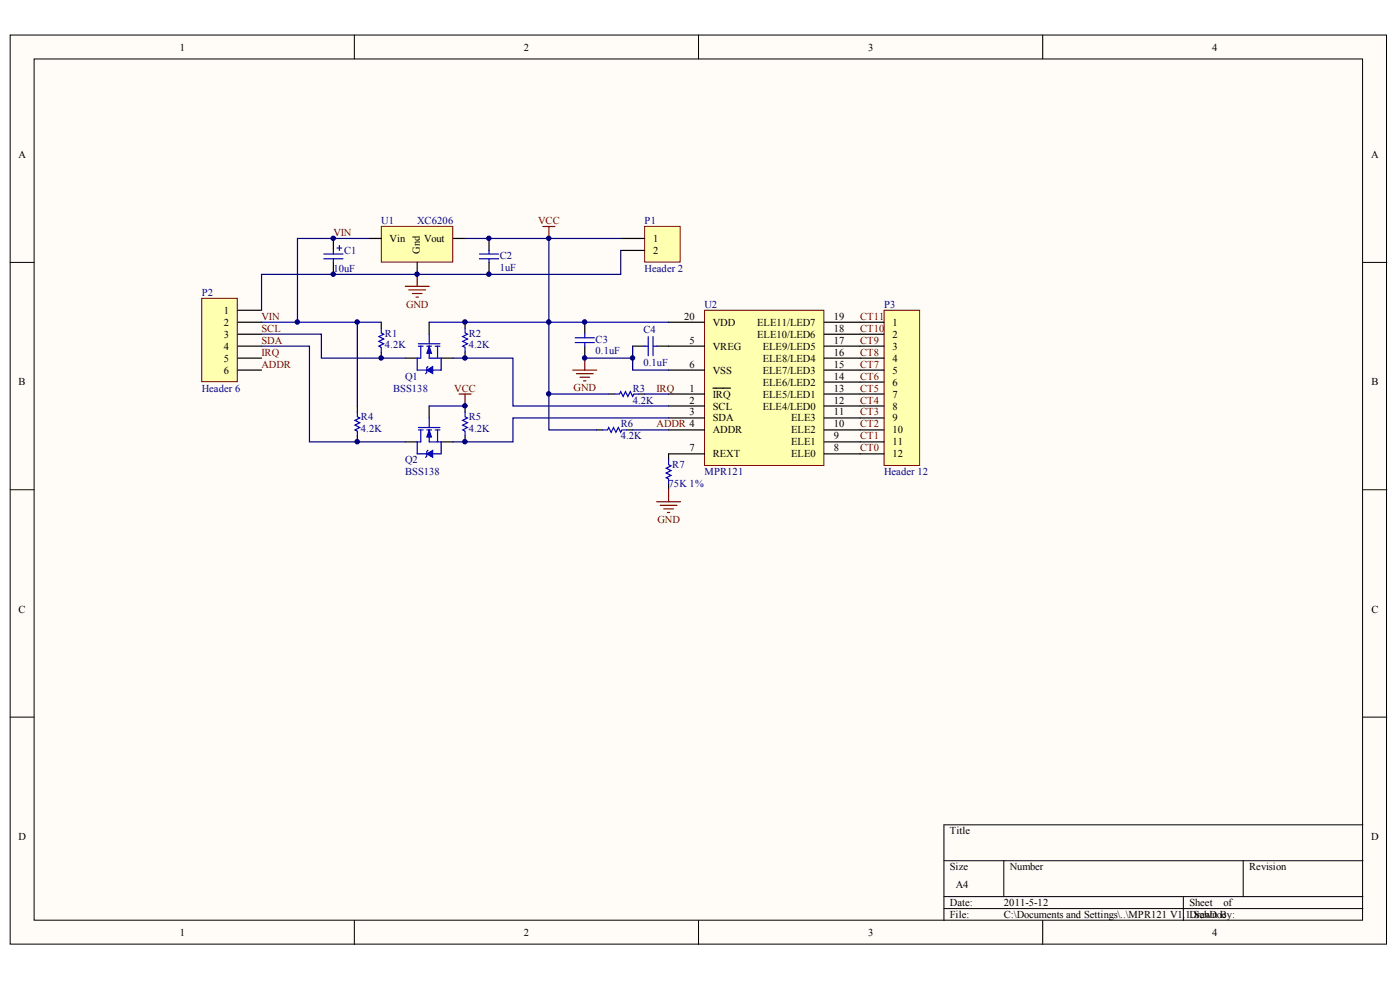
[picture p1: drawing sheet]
<svg xmlns="http://www.w3.org/2000/svg" width="291mm" height="204mm" viewBox="0 0 291 204" stroke-linecap="round" stroke-linejoin="round" font-family="sans-serif">
<g fill="#fffcf8" stroke="#000" stroke-width=".21">
<path d="M2.1 7.3h286.1v188.9h-286.1z"/>
<path d="M7.1 12.3h276.2v179h-276.2z"/>
</g>
<g fill="none" stroke="#000" stroke-width=".21">
<path d="M73.7 7.3v5M145.2 7.3v5M216.8 7.3v5M2.1 54.5h5M283.3 54.5h5M2.1 101.8h5M283.3 101.8h5M2.1 149.1h5M283.3 149.1h5M196.2 178.9h87.1M208.7 178.9v7.5M258.4 178.9v7.5"/>
<path d="M283.3 171.4h-87.1v19.9M73.7 191.3v5M145.2 191.3v5M196.2 186.4h87.1M196.2 188.9h87.1M216.8 191.3v5M246 186.4v4.9"/>
</g>
<path d="M146.5 64.5h24.8v32.2h-24.8z" fill="#ffffb0" stroke="#800000" stroke-width=".21"/>
<g fill="none" stroke="#000" stroke-width=".25">
<path d="M131.5 72h2.5M136.5 72h10M139 76.9h7.5M139 67h7.5M171.3 72h7.5M171.3 76.9h7.5M171.3 79.4h7.5M171.3 74.4h7.5M171.3 69.5h7.5M171.3 67h7.5M139 81.9h7.5M139 84.4h7.5"/>
<path d="M139 86.9h7.5M139 89.4h7.5M139 94.3h7.5M148.2 80.7h3.7M171.3 81.9h7.5M171.3 84.4h7.5M171.3 86.9h7.5M171.3 89.4h7.5M171.3 94.3h7.5M171.3 91.9h7.5"/>
</g>
<path d="M134 72h.8M134.8 70v3.9M135.8 70v3.9M135.8 72h.7" fill="none" stroke="#00f" stroke-width=".25"/>
<path d="M183.8 64.5h7.4v32.2h-7.4z" fill="#ffffb0" stroke="#800000" stroke-width=".21"/>
<path d="M178.8 67h5M178.8 69.5h5M178.8 72h5M178.8 74.4h5M178.8 76.9h5M178.8 79.4h5M178.8 81.9h5M178.8 84.4h5M178.8 86.9h5M178.8 89.4h5M178.8 91.9h5M178.8 94.3h5" fill="none" stroke="#000" stroke-width=".25"/>
<path d="M41.9 62h7.4v17.3h-7.4z" fill="#ffffb0" stroke="#800000" stroke-width=".21"/>
<path d="M69.3 49.6v2.5M69.3 54.5v2.5M49.4 64.5h5M49.4 67h5M49.4 69.5h5M49.4 72h5M49.4 74.4h5M49.4 76.9h5M79.3 67v1.2M79.3 73.2v1.2M139 94.3v1.3M139 100.6v1.2" fill="none" stroke="#000" stroke-width=".25"/>
<path d="M67.3 53.8h4M67.3 52.8h4M69.3 52.1v.7M69.3 53.8v.7M70.1 51.6h1M70.6 51.1v1M79.3 68.2v1l.5 .3-1 .5 1 .5-1 .5 1 .5-1 .5 .5 .2v1M139 95.6v1l.5 .2-1 .5 1 .5-1 .5 1 .5-1 .5 .5 .3v1" fill="none" stroke="#00f" stroke-width=".25"/>
<path d="M136.5 104.3h5M137.2 105h3.5M138 105.8h2M138.7 106.5h.5M139 101.8v2.5" fill="none" stroke="#800000" stroke-width=".25"/>
<path d="M134 47.1h7.4v7.4h-7.4z" fill="#ffffb0" stroke="#800000" stroke-width=".21"/>
<path d="M129 49.6h5M129 52.1h5" fill="none" stroke="#000" stroke-width=".25"/>
<path d="M84.2 59.5h5M86.7 57v2.5M112.9 47.1h2.4M114.1 47.1v2.5M85 60.3h3.5M85.7 61h2M86.5 61.8h.5" fill="none" stroke="#800000" stroke-width=".25"/>
<path d="M79.3 47.1h14.8v7.4h-14.8z" fill="#ffffb0" stroke="#800000" stroke-width=".21"/>
<g fill="none" stroke="#000" stroke-width=".25">
<path d="M76.8 49.6h2.5M86.7 54.5v2.5M94.2 49.6h2.5M101.7 49.6v2.5M101.7 54.5v2.5M84.2 74.4h2.5M89.2 67v2.5M91.7 74.4h2.5M96.7 67v1.2M96.7 73.2v1.2M121.6 67v2.5M121.6 72v2.4"/>
<path d="M74.3 84.4v1.2M74.3 90.6v1.3M84.2 91.9h2.5M89.2 84.4v2.5M91.7 91.9h2.5M96.7 84.4v1.2M96.7 90.6v1.3M124.1 89.4h1.2M126.5 81.9h1.3M130.3 89.4h1.2M132.8 81.9h1.2"/>
</g>
<g fill="none" stroke="#00f" stroke-width=".25">
<path d="M99.7 53.8h4M99.7 52.8h4M101.7 52.1v.7M101.7 53.8v.7M87 71.5h4.5M87 72h1M87.5 72v2.4h-.8v2.5h2M88.7 72h1M89 76.2l-.3 .2v1l-.2 .3M89.2 69.5v2M89.2 72v2.4h2.5v2.5h-1.7M90.5 72h1"/>
<path d="M91 72v2.4M96.7 68.2v1l.5 .3-1 .5 1 .5-1 .5 1 .5-1 .5 .5 .2v1M119.6 71.2h4M119.6 70.2h4M121.6 69.5v.7M121.6 71.2v.8M74.3 85.6v1l.5 .3-1 .5 1 .5-1 .5 1 .5-1 .5 .5 .2v1M87 88.9h4.5M87 89.4h1M87.5 89.4v2.5h-.8v2.4h2M88.7 89.4h1M89 93.6l-.3 .2v1l-.2 .3"/>
<path d="M89.2 86.9v2M89.2 89.4v2.5h2.5v2.4h-1.7M90.5 89.4h1M91 89.4v2.5M96.7 85.6v1l.5 .3-1 .5 1 .5-1 .5 1 .5-1 .5 .5 .2v1M125.3 89.4h1l.2-.5 .5 1 .5-1 .5 1 .5-1 .5 1 .3-.5h1M127.8 81.9h1l.2-.5 .5 1 .5-1 .5 1 .5-1 .5 1 .3-.5h1"/>
</g>
<g fill="#00f" stroke="#00f" stroke-width=".21">
<path d="M89.2 72l.5 1.4h-1z"/>
<path d="M88.7 76.9l1.3-.7v1.5z"/>
<path d="M89.2 89.4l.5 1.5h-1z"/>
<path d="M88.7 94.3l1.3-.7v1.5z"/>
</g>
<g fill="none" stroke="#000080" stroke-width=".25">
<path d="M76.8 49.6h-15v17.4M96.7 49.6h32.3M114.1 49.6v17.4h-24.9M129 52.1v4.9h-74.6v7.5M54.4 69.5h12.4v4.9h17.4M54.4 72h9.9v19.9h19.9M54.4 67h24.9M74.3 67v17.4M94.2 74.4h12.4v10h32.4M131.5 72v2.4h-9.9M131.5 74.4v2.5h7.5M139 67h-24.9v22.4h10"/>
<path d="M89.2 84.4h7.5M114.1 81.9h12.4M131.5 89.4h7.5M134 81.9h5M139 86.9h-32.4v5h-12.4"/>
</g>
<path d="M119.1 76.9h5M119.8 77.7h3.5M120.6 78.4h2M121.3 79.2h.5M121.6 74.4v2.5M95.4 81.9h2.5M96.7 81.9v2.5" fill="none" stroke="#800000" stroke-width=".25"/>
<g fill="#000080" stroke="#000080" stroke-width=".21">
<circle cx="61.8" cy="66.9" r=".47"/>
<circle cx="69.3" cy="57" r=".46"/>
<circle cx="69.3" cy="49.5" r=".46"/>
<circle cx="74.2" cy="91.8" r=".47"/>
<circle cx="74.2" cy="66.9" r=".47"/>
<circle cx="79.2" cy="74.4" r=".46"/>
<circle cx="86.7" cy="57" r=".46"/>
<circle cx="96.6" cy="91.8" r=".47"/>
<circle cx="96.6" cy="84.4" r=".46"/>
<circle cx="96.6" cy="74.4" r=".46"/>
<circle cx="96.6" cy="66.9" r=".47"/>
<circle cx="101.6" cy="57" r=".46"/>
<circle cx="101.6" cy="49.5" r=".46"/>
<circle cx="114.1" cy="81.9" r=".46"/>
<circle cx="114.1" cy="66.9" r=".47"/>
<circle cx="114.1" cy="49.5" r=".46"/>
<circle cx="121.5" cy="74.4" r=".46"/>
<circle cx="121.5" cy="66.9" r=".47"/>
<circle cx="131.5" cy="74.4" r=".46"/>
</g>
<g font-size="2.2">
<text x="37.4" y="10.5">1</text>
<text x="108.9" y="10.5">2</text>
<text x="180.5" y="10.5">3</text>
<text x="252" y="10.5">4</text>
<text x="3.8" y="32.9">A</text>
<text x="285.1" y="32.9">A</text>
<text x="81" y="50.3">Vin</text>
<text x="87.3" y="52.8" transform="rotate(-90 87.3 52.8)">Gnd</text>
<text x="88.1" y="50.3">Vout</text>
<text x="135.8" y="50.3">1</text>
<text x="135.8" y="52.8">2</text>
<text x="46.5" y="65.2">1</text>
<text x="46.5" y="67.7">2</text>
<text x="46.5" y="70.2">3</text>
<text x="142.2" y="66.5">20</text>
<text x="143.3" y="71.4">5</text>
<text x="148.2" y="67.7">VDD</text>
<text x="157.4" y="70.2">ELE10/LED6</text>
<text x="157.4" y="67.7">ELE11/LED7</text>
<text x="173.3" y="71.4">17</text>
<text x="173.3" y="69">18</text>
<text x="173.3" y="66.5">19</text>
<text x="185.5" y="67.7">1</text>
<text x="185.5" y="70.2">2</text>
<text x="46.5" y="72.7">4</text>
<text x="46.5" y="75.2">5</text>
<text x="46.5" y="77.7">6</text>
<text x="143.3" y="76.4">6</text>
<text x="148.2" y="72.7">VREG</text>
<text x="148.2" y="77.7">VSS</text>
<text x="158.6" y="77.7">ELE7/LED3</text>
<text x="158.6" y="75.2">ELE8/LED4</text>
<text x="158.6" y="72.7">ELE9/LED5</text>
<text x="173.3" y="76.4">15</text>
<text x="173.3" y="73.9">16</text>
<text x="185.5" y="72.7">3</text>
<text x="185.5" y="75.2">4</text>
<text x="185.5" y="77.7">5</text>
<text x="3.9" y="80.1">B</text>
<text x="143.3" y="81.4">1</text>
<text x="143.3" y="83.9">2</text>
<text x="148.2" y="82.6">IRQ</text>
<text x="158.6" y="82.6">ELE5/LED1</text>
<text x="158.6" y="80.1">ELE6/LED2</text>
<text x="173.3" y="83.9">12</text>
<text x="173.3" y="81.4">13</text>
<text x="173.3" y="78.9">14</text>
<text x="185.5" y="80.1">6</text>
<text x="185.5" y="82.6">7</text>
<text x="285.1" y="80.1">B</text>
<text x="143.3" y="86.4">3</text>
<text x="148.2" y="85.1">SCL</text>
<text x="148.2" y="87.6">SDA</text>
<text x="158.6" y="85.1">ELE4/LED0</text>
<text x="164.5" y="87.6">ELE3</text>
<text x="173.3" y="88.9">10</text>
<text x="173.3" y="86.4">11</text>
<text x="185.5" y="85.1">8</text>
<text x="185.5" y="87.6">9</text>
<text x="143.3" y="93.8">7</text>
<text x="148.2" y="90.1">ADDR</text>
<text x="148.2" y="95.1">REXT</text>
<text x="164.5" y="95.1">ELE0</text>
<text x="164.5" y="92.6">ELE1</text>
<text x="164.5" y="90.1">ELE2</text>
<text x="173.3" y="93.8">8</text>
<text x="173.3" y="91.3">9</text>
<text x="185.5" y="90.1">10</text>
<text x="185.5" y="92.6">11</text>
<text x="185.5" y="95.1">12</text>
<text x="3.9" y="127.4">C</text>
<text x="285.1" y="127.4">C</text>
<text x="197.5" y="173.4">Title</text>
<text x="3.8" y="174.6">D</text>
<text x="285.1" y="174.6">D</text>
<text x="197.5" y="180.9">Size</text>
<text x="198.7" y="184.6">A4</text>
<text x="209.9" y="180.9">Number</text>
<text x="259.7" y="180.9">Revision</text>
<text x="197.5" y="188.3">Date:</text>
<text x="197.5" y="190.8">File:</text>
<text x="208.7" y="188.3">2011-5-12</text>
<text x="208.7" y="190.8">C:\Documents and Settings\..\MPR121 V1.</text>
<text x="246.5" y="190.8">1Drawn c</text>
<text x="247.2" y="188.3">Sheet</text>
<text x="247.6" y="190.8">.SchDoBy:</text>
<text x="254.4" y="188.3">of</text>
<text x="37.4" y="194.6">1</text>
<text x="108.9" y="194.6">2</text>
<text x="180.5" y="194.6">3</text>
<text x="252" y="194.6">4</text>
</g>
<g font-size="2.2" fill="#000080">
<text x="79.3" y="46.6">U1</text>
<text x="86.7" y="46.6">XC6206</text>
<text x="134" y="46.6">P1</text>
<text x="71.5" y="52.8">C1</text>
<text x="103.9" y="53.8">C2</text>
<text x="69.3" y="56.5">10uF</text>
<text x="103.9" y="56.3">1uF</text>
<text x="134" y="56.5">Header 2</text>
<text x="41.9" y="61.5">P2</text>
<text x="146.5" y="64">U2</text>
<text x="183.8" y="64">P3</text>
<text x="80" y="69.9">R1</text>
<text x="97.4" y="69.9">R2</text>
<text x="123.8" y="71.2">C3</text>
<text x="133.8" y="69.2">C4</text>
<text x="80" y="72.4">4.2K</text>
<text x="97.4" y="72.4">4.2K</text>
<text x="123.8" y="73.7">0.1uF</text>
<text x="133.8" y="76.2">0.1uF</text>
<text x="41.9" y="81.4">Header 6</text>
<text x="81.8" y="81.4">BSS138</text>
<text x="84.2" y="78.9">Q1</text>
<text x="131.5" y="83.9">4.2K</text>
<text x="131.5" y="81.4">R3</text>
<text x="75" y="89.8">4.2K</text>
<text x="75" y="87.4">R4</text>
<text x="97.4" y="89.8">4.2K</text>
<text x="97.4" y="87.4">R5</text>
<text x="129" y="88.9">R6</text>
<text x="129" y="91.3">4.2K</text>
<text x="84.2" y="96.3">Q2</text>
<text x="84.2" y="98.8">BSS138</text>
<text x="139" y="101.3">75K 1%</text>
<text x="139.7" y="97.3">R7</text>
<text x="146.5" y="98.8">MPR121</text>
<text x="183.8" y="98.8">Header 12</text>
</g>
<g font-size="2.2" fill="#800000">
<text x="111.9" y="46.6">VCC</text>
<text x="69.3" y="49.1">VIN</text>
<text x="84.4" y="64">GND</text>
<text x="54.4" y="71.4">SDA</text>
<text x="54.4" y="69">SCL</text>
<text x="54.4" y="66.5">VIN</text>
<text x="178.8" y="71.4">CT9</text>
<text x="178.8" y="69">CT10</text>
<text x="178.8" y="66.5">CT11</text>
<text x="54.4" y="73.9">IRQ</text>
<text x="54.4" y="76.4">ADDR</text>
<text x="178.8" y="76.4">CT7</text>
<text x="178.8" y="73.9">CT8</text>
<text x="94.4" y="81.4">VCC</text>
<text x="119.3" y="81.4">GND</text>
<text x="136.5" y="81.4">IRQ</text>
<text x="178.8" y="83.9">CT4</text>
<text x="178.8" y="81.4">CT5</text>
<text x="178.8" y="78.9">CT6</text>
<text x="136.5" y="88.9">ADDR 4</text>
<text x="178.8" y="88.9">CT2</text>
<text x="178.8" y="86.4">CT3</text>
<text x="178.8" y="93.8">CT0</text>
<text x="178.8" y="91.3">CT1</text>
<text x="136.7" y="108.7">GND</text>
</g>
</svg>
